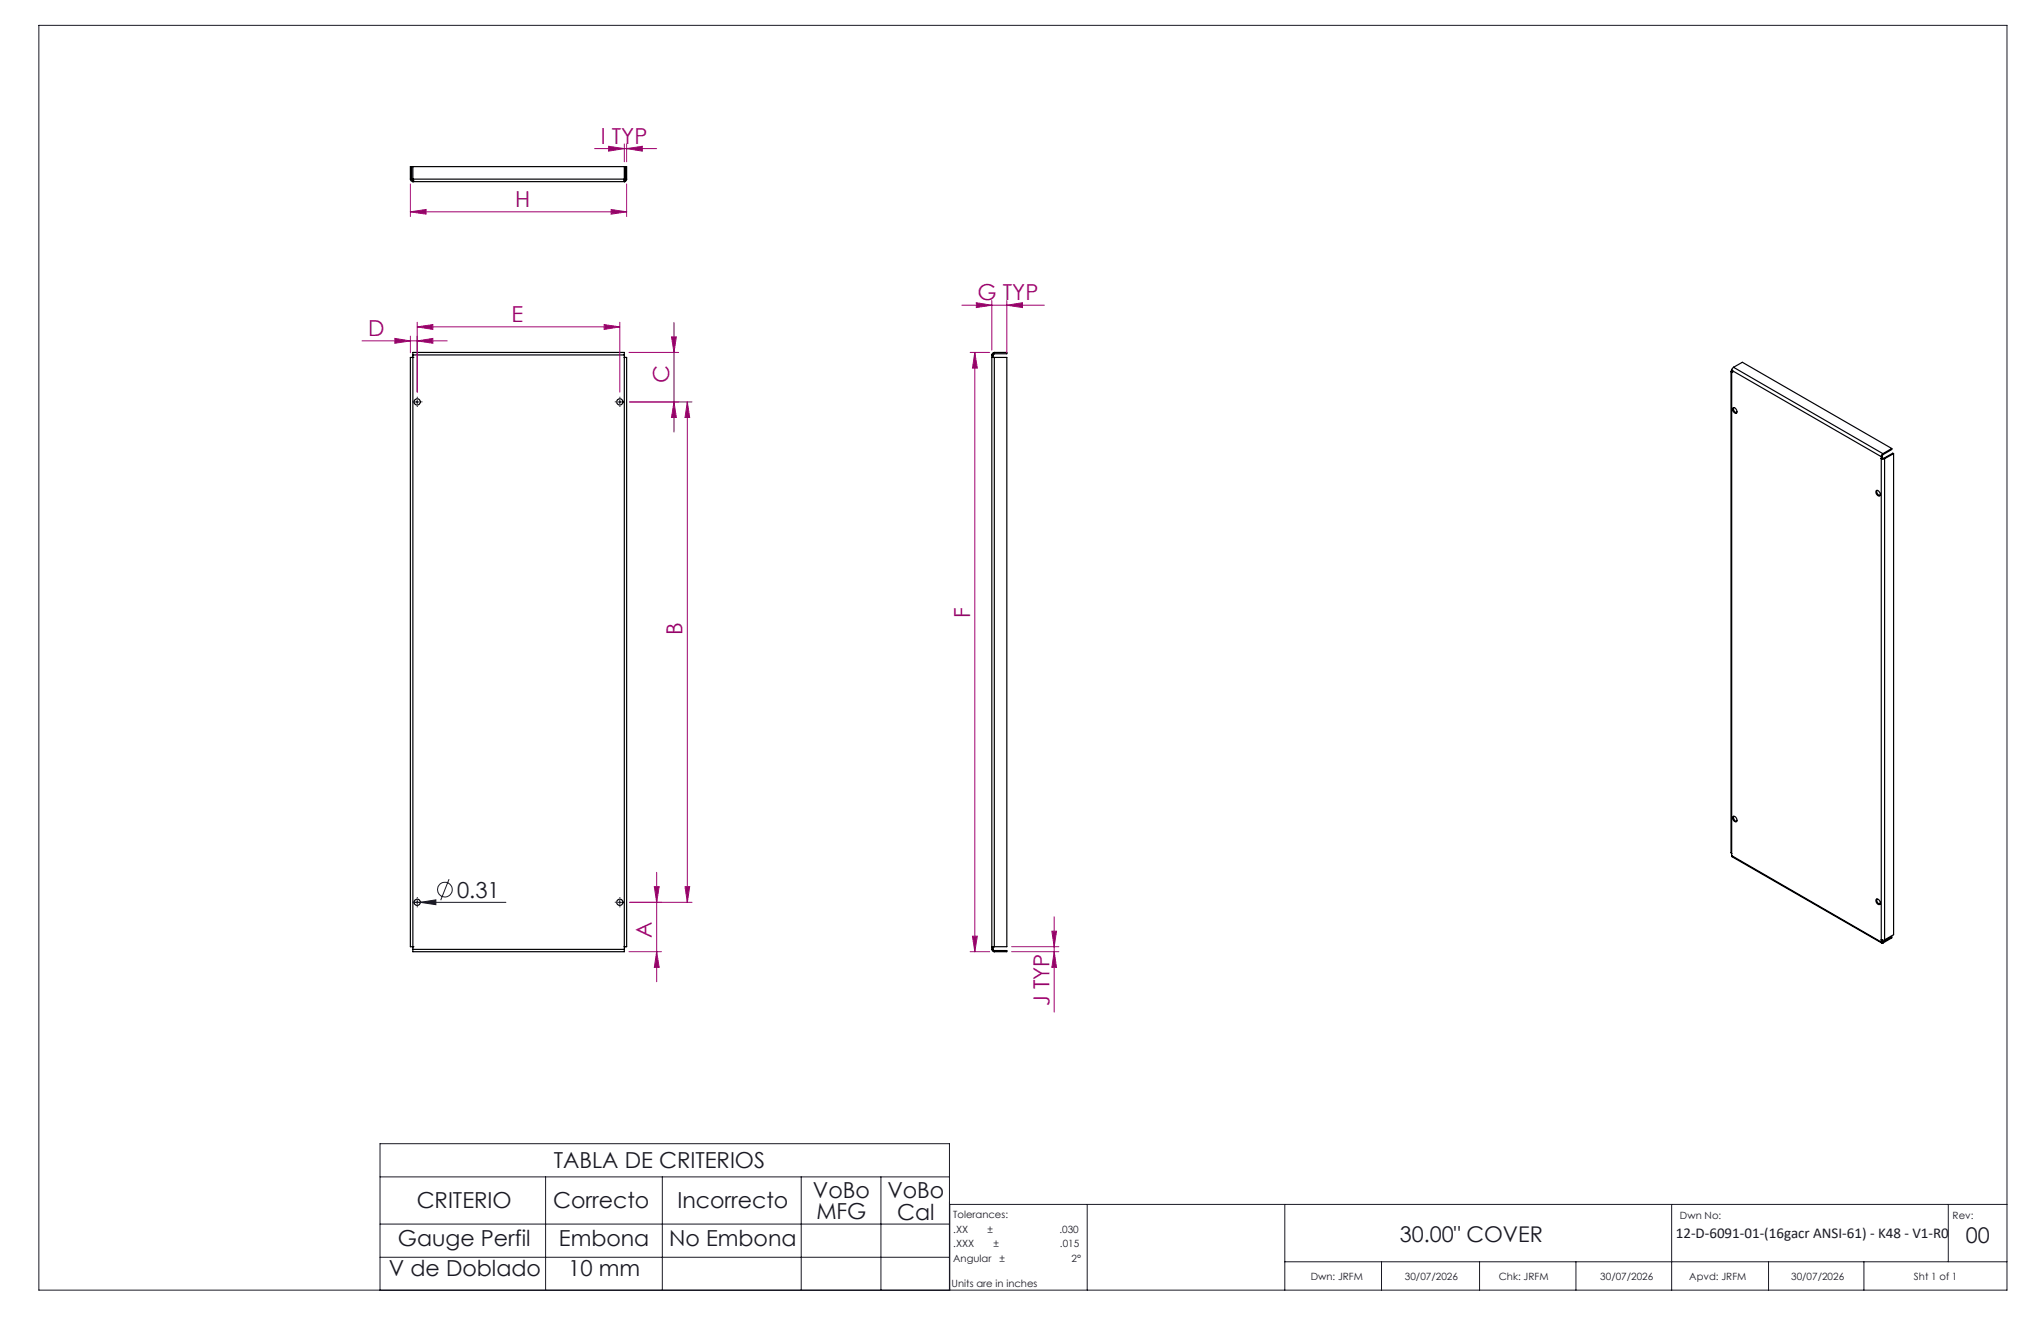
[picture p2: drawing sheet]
<svg xmlns="http://www.w3.org/2000/svg" width="432mm" height="279mm" viewBox="0 0 432 279" stroke-linecap="round" stroke-linejoin="round" font-family="sans-serif">
<g fill="none" stroke="#191924" stroke-width=".21">
<path d="M8.2 5.4h416.4v267.5h-416.4zM87.8 85h.9M88.3 84.6v.8M130.7 85h.9M131.1 84.6v.8M87.6 190.9h19.4M88.3 190.4v.9M88.9 190.9l3.3-.6v1zM95 185.9l-1.8 4.5M130.7 190.9h.9M131.1 190.4v.9M80.4 241.9h120.5v31h-120.5z"/>
<path d="M80.4 248.9h120.5M80.4 258.9h120.5M115.4 248.9v24M140.1 248.9v24M169.5 248.9v24M186.4 248.9v24M230 254.7v18.2M271.8 254.7v18.2M353.7 254.7v18.2M412.2 254.7v12.2M424.6 254.7h-223.7v18.2M80.4 265.9h120.5"/>
<path d="M271.8 266.9h152.8M292.3 266.9v6M313 266.9v6M333.4 266.9v6M374.2 266.9v6M394.3 266.9v6"/>
<circle cx="94.1" cy="188.2" r="1.55"/>
</g>
<g fill="none" stroke="#000" stroke-width=".25">
<path d="M86.8 37.9l.2 .3 .3 .2M86.8 37.9v-2.7h.3v2.7M86.8 37.9h.3M87.1 37.9l.2 .2M87.3 37.9v.5M87.3 38.1h.1M87.3 38.4h.1M87.3 37.9v-2.7h44.8v2.7M87.3 38.1v.3M87.3 37.9h44.8M87.3 38.4h44.8M132.1 37.9v.5"/>
<path d="M132.1 38.1h.1M132.1 38.4h.1M132.1 38.1v.3M132.3 37.9l-.2 .2M132.3 37.9v-2.7h.3v2.7M132.3 37.9h.3M132.6 37.9l-.1 .3-.4 .2M87.3 75.1v-.6h44.8v.6M87.3 75.6h-.5v124.6h.5M87.3 75.6h.1M87.3 75.1h44.8M87.3 75.1v125.7"/>
<path d="M132.1 75.6h.5v124.6h-.5M132.1 75.6h.1M132.1 75.1v125.7M209.8 75.6h.6M209.8 75.1h.3M209.8 75.1v125.7M210.1 75.1v.5M210.4 74.5l-.3 .1-.3 .5M210.4 74.8l-.3 .3M210.4 74.5h2.6v.3h-2.6M210.4 75.6h2.6v124.6h-2.6M210.4 74.5v.3"/>
<path d="M210.4 75.6v124.6M366.2 78.6v101.8l.2 .1M366.4 78.8h.1M366.4 78.4l-.2 .1 .2 .3M366.4 78.4h.1M366.4 78.3l31.6 18.3M366.4 78.3v102.7M366.7 77.7l-.3 .6M366.7 77.7l31.7 18.3M366.7 77.7l1.9-1.1 31.6 18.3M366.6 86.3a.69 .69 0 0 1 .7 .3 .69 .69 0 0 1 0 .8 .85 .85 0 0 1-.7-1.1zM366.8 86.2a.86 .86 0 0 0 .6 1.1"/>
<path d="M398 97h.1M398 97l.3 .1 .4-.1M398 96.6v102.6M398.2 96.9h.3M398.2 96.5l-.2 .1M398.2 96.9l-.2 .1M398.2 96.5v.4M398.4 96l-.4 .3v.3M398.4 96.2l-.2 .3M398.4 96v.2M398.5 96.9l.2 .1M398.7 97v101.8"/>
<path d="M400.2 94.9l-1.8 1.1M400.2 94.9v.2l-1.8 1.1M400.6 96l-1.9 1M400.6 96v101.7l-1.9 1.1M400.6 96l-.2-.2-1.9 1.1M396.9 103.8a.69 .69 0 0 1 .8 .3 .69 .69 0 0 1-.1 .8 .85 .85 0 0 1-.7-1.1zM397.1 103.7a.86 .86 0 0 0 .6 1.1M366.6 172.8a.66 .66 0 0 1 .8 .2 .66 .66 0 0 1-.1 .8 .8 .8 0 0 1-.7-1zM366.8 172.6a.9 .9 0 0 0 .6 1.1M366.4 181l.1 .2 31.6 18.3M366.4 181l31.6 18.2M396.9 190.3a.66 .66 0 0 1 .8 .2 .66 .66 0 0 1-.1 .8 .8 .8 0 0 1-.7-1z"/>
<path d="M397.1 190.1a.9 .9 0 0 0 .6 1.1M398 198.8h.1M398 198.8l.4 .1 .3-.1M398 199.2l.1 .3h.3M398.2 199.1l.2 .1M398.2 198.9v.2M398.2 199.1l-.2 .1M398.4 199.2v.3M400 198l.2 .2M400.2 198.2v.2l-1.8 1.1M400.2 198.2l-1.8 1M87.3 200.8v.5h44.8v-.5"/>
<path d="M87.3 200.2h.1M87.3 200.8h44.8M132.1 200.2h.1M209.8 200.2h.6M209.8 200.8l.3 .4 .3 .1M209.8 200.8h.3M210.1 200.8l.3 .2M210.1 200.2v.6M210.4 201h2.6v.3h-2.6M210.4 201v.3"/>
<circle cx="88.3" cy="85" r=".66"/>
<circle cx="131.1" cy="85" r=".66"/>
<circle cx="88.3" cy="190.9" r=".66"/>
<circle cx="131.1" cy="190.9" r=".66"/>
</g>
<g fill="none" stroke="#a0006e" stroke-width=".21">
<path d="M86.8 38.9v6.9M125.8 31.4h13.1M128.8 30.9l3.3 .5-3.3 .6zM132.1 30.4v3.8M132.6 31.4l3.3-.5v1.1zM132.6 30.4v3.8M132.6 38.9v6.9M86.8 44.8l3.3-.5v1zM86.8 44.8h45.8M129.3 44.3l3.3 .5-3.3 .5zM76.6 72.1h18M83.5 71.6l3.3 .5-3.3 .5z"/>
<path d="M86.8 71.1v3.5M88.3 69.1l3.3-.4v1zM88.3 72.1l3.3-.5v1zM88.3 68.2v14.7M88.3 69.1h42.8M127.8 68.7l3.3 .4-3.3 .6zM131.1 68.2v14.7M133.1 74.5h10.5M142.1 71.3h1l-.5 3.2zM142.6 68.2v23.2M203.5 64.6h17.4M205.2 74.5h4.2"/>
<path d="M206.2 74.5l.6 3.4h-1.1zM206.2 74.5v126.8M206.6 64l3.2 .6-3.2 .5zM209.8 63.6v10.4M213 64.6l3.3-.6v1.1zM213 63.6v11M133.2 85h13.2M142.6 85l.5 3.3h-1zM145.4 85l.5 3.3h-1zM145.4 85v105.9M133.2 190.9h13.2M138.4 187.5h1.1l-.6 3.4z"/>
<path d="M138.9 184.5v23.1M144.9 187.5h1l-.5 3.4zM205.7 198h1.1l-.6 3.3zM222.5 197h1l-.5 3.2zM223 193.9v20.2M133.1 201.3h6.8M138.9 201.3l.6 3.3h-1.1zM205.2 201.3h4.2M214 201.3h10M214 200.2h10M223 201.3l.5 3.3h-1z"/>
</g>
<g fill="none" stroke="#191924" stroke-width=".21" stroke-dasharray="15.2 1.3 1.3 1.3" stroke-linecap="butt">
<path d="M87.5 85h-.3M88.3 84.2v-.3M88.3 85.8v.3M89.1 85h.3M130.3 85h-.2M131.1 84.2v-.3M131.1 85.8v.3M132 85h.2M87.5 190.8h-.3M88.3 190v-.3M88.3 191.7v.2M89.1 190.8h.3"/>
<path d="M130.3 190.8h-.2M131.1 190v-.3M131.1 191.7v.2M132 190.8h.2"/>
</g>
<path d="M88.9 190.9l3.3-.6v1z" fill="#191924"/>
<g fill="#a0006e">
<path d="M127.8 68.7l3.3 .4-3.3 .6zM88.3 69.1l3.3-.4v1z"/>
<path d="M83.5 71.6l3.3 .5-3.3 .5zM88.3 72.1l3.3-.5v1z"/>
<path d="M138.9 201.3l.6 3.3h-1.1zM138.4 187.5h1.1l-.6 3.4z"/>
<path d="M144.9 187.5h1l-.5 3.4zM145.4 85l.5 3.3h-1zM223 201.3l.5 3.3h-1zM222.5 197h1l-.5 3.2z"/>
<path d="M142.1 71.3h1l-.5 3.2zM142.6 85l.5 3.3h-1zM206.2 74.5l.6 3.4h-1.1zM205.7 198h1.1l-.6 3.3z"/>
<path d="M86.8 44.8l3.3-.5v1zM129.3 44.3l3.3 .5-3.3 .5z"/>
<path d="M128.8 30.9l3.3 .5-3.3 .6zM132.6 31.4l3.3-.5v1.1z"/>
<path d="M206.6 64l3.2 .6-3.2 .5zM213 64.6l3.3-.6v1.1z"/>
</g>
<g font-size="4.7" fill="#a0006e">
<text x="127.1" y="30.4">I TYP</text>
<text x="109" y="43.8">H</text>
<text x="206.8" y="63.5">G TYP</text>
<text x="77.9" y="71.1">D</text>
<text x="108.2" y="68.1">E</text>
<text x="141.6" y="81" transform="rotate(-90 141.6 81)">C</text>
<text x="205.3" y="130.6" transform="rotate(-90 205.3 130.6)">F</text>
<text x="144.4" y="134.4" transform="rotate(-90 144.4 134.4)">B</text>
<text x="137.9" y="198.5" transform="rotate(-90 137.9 198.5)">A</text>
<text x="222" y="212.8" transform="rotate(-90 222 212.8)">J TYP</text>
</g>
<g font-size="4.7" fill="#191924">
<text x="96.7" y="189.9">0.31</text>
<text x="117.2" y="246.9">TABLA DE CRITERIOS</text>
<text x="88.2" y="255.5">CRITERIO</text>
<text x="117" y="255.5">Correcto</text>
<text x="143.3" y="255.5">Incorrecto</text>
<text x="172" y="253.4">VoBo</text>
<text x="172.7" y="257.9">MFG</text>
<text x="187.7" y="253.5">VoBo</text>
<text x="189.8" y="258">Cal</text>
<text x="84.2" y="263.6">Gauge Perfil</text>
<text x="118.2" y="263.6">Embona</text>
<text x="141.6" y="263.6">No Embona</text>
<text x="82.3" y="269.8">V de Doblado</text>
<text x="120.2" y="269.8">10 mm</text>
</g>
<g font-size="4.6" fill="#191924">
<text x="296.1" y="262.7">30.00&quot; COVER</text>
<text x="415.9" y="263">00</text>
</g>
<text font-size="3.2" fill="#191924" x="354.5" y="261.8">12-D-6091-01-(16gacr ANSI-61) - K48 - V1-R0</text>
<g font-size="2.1" fill="#191924">
<text x="201.7" y="257.6">Tolerances:</text>
<text x="355.4" y="257.8">Dwn No:</text>
<text x="413.1" y="257.8">Rev:</text>
<text x="201.7" y="260.7">.XX</text>
<text x="201.7" y="263.9">.XXX</text>
<text x="208.9" y="260.7">±</text>
<text x="210.2" y="263.9">±</text>
<text x="224.1" y="260.7">.030</text>
<text x="224.3" y="263.9">.015</text>
<text x="201.7" y="267">Angular</text>
<text x="211.5" y="267">±</text>
<text x="226.7" y="267">2°</text>
<text x="201.3" y="272.3">Units are in inches</text>
<text x="277.3" y="270.7">Dwn: JRFM</text>
<text x="297.2" y="270.7">30/07/2026</text>
<text x="317.1" y="270.7">Chk: JRFM</text>
<text x="338.6" y="270.7">30/07/2026</text>
<text x="357.4" y="270.7">Apvd: JRFM</text>
<text x="378.9" y="270.7">30/07/2026</text>
<text x="404.9" y="270.7">Sht 1 of 1</text>
</g>
</svg>
